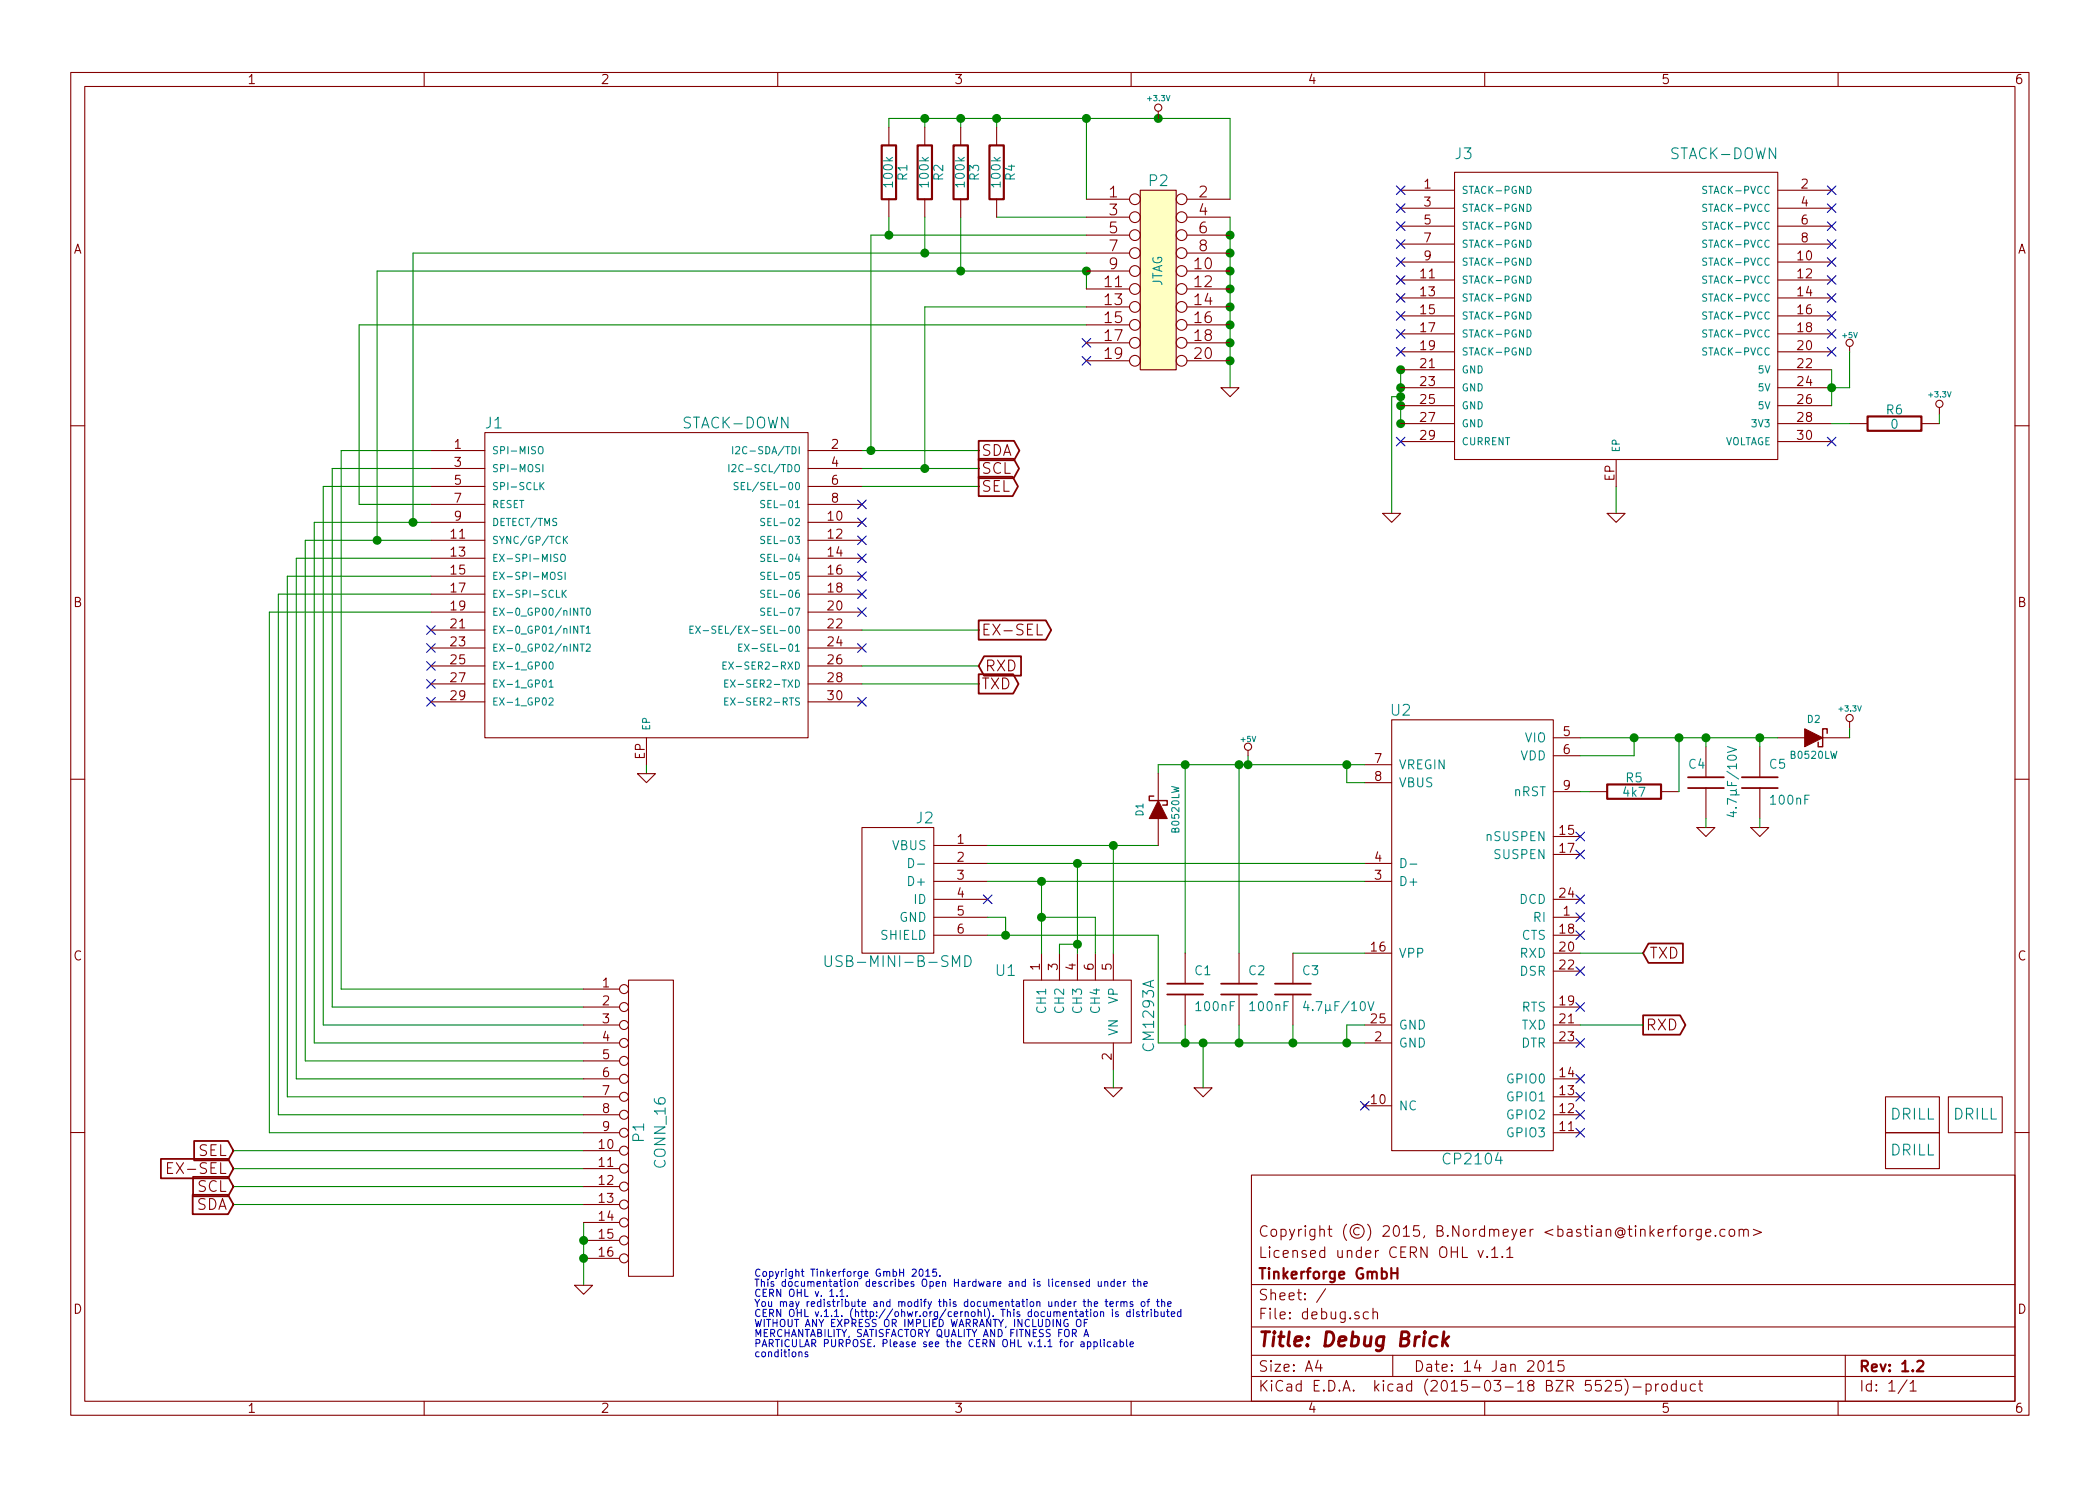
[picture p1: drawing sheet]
EESchema Schematic File Version 2
LIBS:power
LIBS:device
LIBS:transistors
LIBS:conn
LIBS:linear
LIBS:regul
LIBS:74xx
LIBS:cmos4000
LIBS:adc-dac
LIBS:memory
LIBS:xilinx
LIBS:special
LIBS:microcontrollers
LIBS:dsp
LIBS:microchip
LIBS:analog_switches
LIBS:motorola
LIBS:texas
LIBS:intel
LIBS:audio
LIBS:interface
LIBS:digital-audio
LIBS:philips
LIBS:display
LIBS:cypress
LIBS:siliconi
LIBS:opto
LIBS:atmel
LIBS:contrib
LIBS:valves
LIBS:tinkerforge
EELAYER 25 0
EELAYER END
$Descr A4 11693 8268
encoding utf-8
Sheet 1 1
Title "Debug Brick"
Date "14 Jan 2015"
Rev "1.2"
Comp "Tinkerforge GmbH"
Comment1 "Licensed under CERN OHL v.1.1"
Comment2 "Copyright (©) 2015, B.Nordmeyer <bastian@tinkerforge.com>"
Comment3 ""
Comment4 ""
$EndDescr
Text Notes 4200 7550 0    40   ~ 0
Copyright Tinkerforge GmbH 2015.\nThis documentation describes Open Hardware and is licensed under the\nCERN OHL v. 1.1.\nYou may redistribute and modify this documentation under the terms of the\nCERN OHL v.1.1. (http://ohwr.org/cernohl). This documentation is distributed\nWITHOUT ANY EXPRESS OR IMPLIED WARRANTY, INCLUDING OF\nMERCHANTABILITY, SATISFACTORY QUALITY AND FITNESS FOR A\nPARTICULAR PURPOSE. Please see the CERN OHL v.1.1 for applicable\nconditions\n
NoConn ~ 4800 3600
Wire Wire Line
	4800 3500 5450 3500
Wire Wire Line
	4800 3700 5450 3700
Wire Wire Line
	3250 6500 1300 6500
Connection ~ 5150 2600
Wire Wire Line
	5450 2600 4800 2600
Wire Wire Line
	3250 6800 3250 7150
Wire Wire Line
	2400 3300 1550 3300
Wire Wire Line
	1550 3300 1550 6200
Wire Wire Line
	2400 3100 1650 3100
Wire Wire Line
	1650 3100 1650 6000
Wire Wire Line
	2400 2900 1750 2900
Wire Wire Line
	1750 2900 1750 5800
Wire Wire Line
	1800 2700 1800 5700
Wire Wire Line
	1900 2500 1900 5500
Wire Wire Line
	2000 1800 2000 2800
Wire Wire Line
	2000 1800 6050 1800
Wire Wire Line
	2300 2900 2300 1400
Wire Wire Line
	2300 1400 6050 1400
Wire Wire Line
	1550 6200 3250 6200
Connection ~ 2100 3000
Wire Wire Line
	1650 6000 3250 6000
Wire Wire Line
	2400 3000 1700 3000
Wire Wire Line
	1750 5800 3250 5800
Wire Wire Line
	3250 5600 1850 5600
Wire Wire Line
	2400 2600 1850 2600
Wire Wire Line
	3600 4300 3600 4250
Connection ~ 7800 2200
Wire Wire Line
	7800 2200 7750 2200
Wire Wire Line
	7750 2200 7750 2850
Connection ~ 7800 2150
Wire Wire Line
	7800 2350 7800 2050
Connection ~ 7800 2350
Wire Wire Line
	4950 700  4950 650 
Wire Wire Line
	4950 650  6850 650 
Connection ~ 4950 1300
Wire Wire Line
	5150 650  5150 700 
Connection ~ 5150 1400
Wire Wire Line
	5150 1200 5150 1400
Connection ~ 5350 1500
Wire Wire Line
	5350 1500 5350 1200
Connection ~ 6450 650 
Wire Wire Line
	5550 650  5550 700 
Wire Wire Line
	5550 1200 6050 1200
Wire Wire Line
	6050 1600 6050 1500
Connection ~ 6850 2000
Wire Wire Line
	6850 2150 6850 1200
Connection ~ 6850 1400
Connection ~ 6850 1600
Connection ~ 6850 1900
Wire Wire Line
	9000 2850 9000 2700
Connection ~ 6850 1800
Connection ~ 6850 1700
Connection ~ 6850 1500
Connection ~ 6850 1300
Wire Wire Line
	6050 1700 5150 1700
Wire Wire Line
	6050 1300 4850 1300
Wire Wire Line
	6850 650  6850 1100
Wire Wire Line
	6050 650  6050 1100
Connection ~ 6050 650 
Connection ~ 6050 1500
Wire Wire Line
	5350 650  5350 700 
Connection ~ 5550 650 
Connection ~ 5350 650 
Connection ~ 5150 650 
Wire Wire Line
	4950 1200 4950 1300
Connection ~ 7800 2250
Connection ~ 7800 2050
Wire Wire Line
	1900 2500 2400 2500
Wire Wire Line
	1900 5500 3250 5500
Wire Wire Line
	1800 2700 2400 2700
Wire Wire Line
	1800 5700 3250 5700
Wire Wire Line
	3250 5900 1700 5900
Connection ~ 2300 2900
Wire Wire Line
	3250 6100 1600 6100
Wire Wire Line
	3250 6300 1500 6300
Wire Wire Line
	1300 6700 3250 6700
Wire Wire Line
	4850 1300 4850 2500
Wire Wire Line
	5150 1700 5150 2600
Wire Wire Line
	6050 1500 2100 1500
Wire Wire Line
	2100 1500 2100 3000
Wire Wire Line
	1850 2600 1850 5600
Wire Wire Line
	2000 2800 2400 2800
Wire Wire Line
	1700 5900 1700 3000
Wire Wire Line
	2400 3200 1600 3200
Wire Wire Line
	1600 3200 1600 6100
Wire Wire Line
	1500 6300 1500 3400
Wire Wire Line
	1500 3400 2400 3400
Wire Wire Line
	5450 2500 4800 2500
Connection ~ 4850 2500
Wire Wire Line
	4800 2700 5450 2700
Wire Wire Line
	1300 6400 3250 6400
Wire Wire Line
	1300 6600 3250 6600
Wire Wire Line
	5450 3800 4800 3800
NoConn ~ 2400 3500
NoConn ~ 2400 3600
Text GLabel 1300 6500 0    60   Input ~ 0
EX-SEL
Text GLabel 1300 6400 0    60   Input ~ 0
SEL
Text GLabel 5450 3500 2    60   Output ~ 0
EX-SEL
Text GLabel 5450 2700 2    60   Output ~ 0
SEL
NoConn ~ 2400 3700
NoConn ~ 2400 3800
NoConn ~ 2400 3900
$Comp
L GND #PWR01
U 1 1
P 3250 7150
F 0 "#PWR01" H 3250 7150 30  0001 C CNN
F 1 "GND" H 3250 7080 30  0001 C CNN
F 2 "" H 3250 7150 60  0001 C CNN
F 3 "" H 3250 7150 60  0001 C CNN
	1    3250 7150
	1    0    0    -1  
$EndComp
Text GLabel 1300 6600 0    60   Input ~ 0
SCL
Text GLabel 5450 2600 2    60   Output ~ 0
SCL
Text GLabel 1300 6700 0    60   Input ~ 0
SDA
Text GLabel 5450 2500 2    60   Output ~ 0
SDA
$Comp
L STACK-DOWN-2 J3
U 1 1
P 9000 1750
F 0 "J3" H 8150 2650 60  0000 C CNN
F 1 "STACK-DOWN" H 9600 2650 60  0000 C CNN
F 2 "BTB08-ACS-BTM" H 9000 1750 60  0001 C CNN
F 3 "" H 9000 1750 60  0001 C CNN
	1    9000 1750
	1    0    0    -1  
$EndComp
$Comp
L STACK-DOWN-1 J1
U 1 1
P 3600 3200
F 0 "J1" H 2750 4050 60  0000 C CNN
F 1 "STACK-DOWN" H 4100 4050 60  0000 C CNN
F 2 "BTB08-ACS-BTM" H 3600 3200 60  0001 C CNN
F 3 "" H 3600 3200 60  0001 C CNN
	1    3600 3200
	1    0    0    -1  
$EndComp
NoConn ~ 4800 3900
NoConn ~ 7800 1050
NoConn ~ 7800 1150
NoConn ~ 7800 1250
NoConn ~ 7800 1350
NoConn ~ 7800 1450
NoConn ~ 7800 1550
NoConn ~ 7800 1650
NoConn ~ 7800 1750
NoConn ~ 7800 1850
NoConn ~ 7800 1950
NoConn ~ 10200 1050
NoConn ~ 10200 1150
NoConn ~ 10200 1250
NoConn ~ 10200 1350
NoConn ~ 10200 1450
NoConn ~ 10200 1550
NoConn ~ 10200 1650
NoConn ~ 10200 1750
NoConn ~ 10200 1850
NoConn ~ 10200 1950
$Comp
L DRILL U4
U 1 1
P 10650 6400
F 0 "U4" H 10700 6450 60  0001 C CNN
F 1 "DRILL" H 10650 6400 60  0000 C CNN
F 2 "DRILL_NP" H 10650 6400 60  0001 C CNN
F 3 "" H 10650 6400 60  0001 C CNN
	1    10650 6400
	1    0    0    -1  
$EndComp
$Comp
L DRILL U3
U 1 1
P 10650 6200
F 0 "U3" H 10700 6250 60  0001 C CNN
F 1 "DRILL" H 10650 6200 60  0000 C CNN
F 2 "DRILL_NP" H 10650 6200 60  0001 C CNN
F 3 "" H 10650 6200 60  0001 C CNN
	1    10650 6200
	1    0    0    -1  
$EndComp
NoConn ~ 7800 2450
NoConn ~ 10200 2450
Text GLabel 9150 5300 2    60   Input ~ 0
TXD
Text GLabel 9150 5700 2    60   Output ~ 0
RXD
Text GLabel 5450 3800 2    60   Output ~ 0
TXD
Text GLabel 5450 3700 2    60   Input ~ 0
RXD
NoConn ~ 4800 3400
NoConn ~ 4800 3300
NoConn ~ 4800 3200
NoConn ~ 4800 3100
NoConn ~ 4800 3000
NoConn ~ 4800 2900
NoConn ~ 4800 2800
$Comp
L R R1
U 1 1
P 4950 950
F 0 "R1" V 5030 950 50  0000 C CNN
F 1 "100k" V 4950 950 50  0000 C CNN
F 2 "0603" H 4950 950 60  0001 C CNN
F 3 "" H 4950 950 60  0001 C CNN
	1    4950 950 
	1    0    0    -1  
$EndComp
$Comp
L R R2
U 1 1
P 5150 950
F 0 "R2" V 5230 950 50  0000 C CNN
F 1 "100k" V 5150 950 50  0000 C CNN
F 2 "0603" H 5150 950 60  0001 C CNN
F 3 "" H 5150 950 60  0001 C CNN
	1    5150 950 
	1    0    0    -1  
$EndComp
$Comp
L R R3
U 1 1
P 5350 950
F 0 "R3" V 5430 950 50  0000 C CNN
F 1 "100k" V 5350 950 50  0000 C CNN
F 2 "0603" H 5350 950 60  0001 C CNN
F 3 "" H 5350 950 60  0001 C CNN
	1    5350 950 
	1    0    0    -1  
$EndComp
$Comp
L R R4
U 1 1
P 5550 950
F 0 "R4" V 5630 950 50  0000 C CNN
F 1 "100k" V 5550 950 50  0000 C CNN
F 2 "0603" H 5550 950 60  0001 C CNN
F 3 "" H 5550 950 60  0001 C CNN
	1    5550 950 
	1    0    0    -1  
$EndComp
$Comp
L +3.3V #PWR02
U 1 1
P 10300 4050
F 0 "#PWR02" H 10300 4010 30  0001 C CNN
F 1 "+3.3V" H 10300 4160 30  0000 C CNN
F 2 "" H 10300 4050 60  0001 C CNN
F 3 "" H 10300 4050 60  0001 C CNN
	1    10300 4050
	1    0    0    -1  
$EndComp
$Comp
L +3.3V #PWR03
U 1 1
P 6450 650
F 0 "#PWR03" H 6450 610 30  0001 C CNN
F 1 "+3.3V" H 6450 760 30  0000 C CNN
F 2 "" H 6450 650 60  0001 C CNN
F 3 "" H 6450 650 60  0001 C CNN
	1    6450 650 
	1    0    0    -1  
$EndComp
NoConn ~ 6050 1900
NoConn ~ 6050 2000
$Comp
L GND #PWR04
U 1 1
P 6850 2150
F 0 "#PWR04" H 6850 2150 30  0001 C CNN
F 1 "GND" H 6850 2080 30  0001 C CNN
F 2 "" H 6850 2150 60  0001 C CNN
F 3 "" H 6850 2150 60  0001 C CNN
	1    6850 2150
	1    0    0    -1  
$EndComp
$Comp
L CONN_10X2 P2
U 1 1
P 6450 1550
F 0 "P2" H 6450 2100 60  0000 C CNN
F 1 "JTAG" V 6450 1600 50  0000 C CNN
F 2 "PIN_ARRAY_10x2" H 6450 1550 60  0001 C CNN
F 3 "" H 6450 1550 60  0001 C CNN
	1    6450 1550
	1    0    0    -1  
$EndComp
$Comp
L GND #PWR05
U 1 1
P 7750 2850
F 0 "#PWR05" H 7750 2850 30  0001 C CNN
F 1 "GND" H 7750 2780 30  0001 C CNN
F 2 "" H 7750 2850 60  0001 C CNN
F 3 "" H 7750 2850 60  0001 C CNN
	1    7750 2850
	1    0    0    -1  
$EndComp
$Comp
L GND #PWR06
U 1 1
P 9000 2850
F 0 "#PWR06" H 9000 2850 30  0001 C CNN
F 1 "GND" H 9000 2780 30  0001 C CNN
F 2 "" H 9000 2850 60  0001 C CNN
F 3 "" H 9000 2850 60  0001 C CNN
	1    9000 2850
	1    0    0    -1  
$EndComp
$Comp
L GND #PWR07
U 1 1
P 3600 4300
F 0 "#PWR07" H 3600 4300 30  0001 C CNN
F 1 "GND" H 3600 4230 30  0001 C CNN
F 2 "" H 3600 4300 60  0001 C CNN
F 3 "" H 3600 4300 60  0001 C CNN
	1    3600 4300
	1    0    0    -1  
$EndComp
$Comp
L DRILL U5
U 1 1
P 11000 6200
F 0 "U5" H 11050 6250 60  0001 C CNN
F 1 "DRILL" H 11000 6200 60  0000 C CNN
F 2 "DRILL_NP" H 11000 6200 60  0001 C CNN
F 3 "" H 11000 6200 60  0001 C CNN
	1    11000 6200
	1    0    0    -1  
$EndComp
$Comp
L +5V #PWR08
U 1 1
P 10300 1950
F 0 "#PWR08" H 10300 2040 20  0001 C CNN
F 1 "+5V" H 10300 2040 30  0000 C CNN
F 2 "" H 10300 1950 60  0000 C CNN
F 3 "" H 10300 1950 60  0000 C CNN
	1    10300 1950
	1    0    0    -1  
$EndComp
Wire Wire Line
	10200 2250 10200 2050
Wire Wire Line
	10200 2150 10300 2150
Wire Wire Line
	10300 2150 10300 1950
Connection ~ 10200 2150
$Comp
L C C4
U 1 1
P 9500 4350
F 0 "C4" H 9400 4450 50  0000 L CNN
F 1 "4.7µF/10V" V 9650 4150 50  0000 L CNN
F 2 "0805" H 9500 4350 60  0001 C CNN
F 3 "" H 9500 4350 60  0000 C CNN
	1    9500 4350
	1    0    0    -1  
$EndComp
$Comp
L USB-MINI-B-SMD J2
U 1 1
P 4850 4950
F 0 "J2" H 4550 5350 60  0000 C CNN
F 1 "USB-MINI-B-SMD" H 4700 4550 60  0000 C CNN
F 2 "USB-MINI-B-SMD" H 4850 4950 60  0001 C CNN
F 3 "~" H 4850 4950 60  0000 C CNN
	1    4850 4950
	-1   0    0    -1  
$EndComp
$Comp
L CP2104 U2
U 1 1
P 8200 5200
F 0 "U2" H 7800 6450 60  0000 C CNN
F 1 "CP2104" H 8200 3950 60  0000 C CNN
F 2 "QFN-24-4x4-EP" H 8200 5200 60  0001 C CNN
F 3 "" H 8200 5200 60  0000 C CNN
	1    8200 5200
	1    0    0    -1  
$EndComp
Wire Wire Line
	5500 4900 7600 4900
Wire Wire Line
	6450 5800 7600 5800
Wire Wire Line
	7600 5700 7500 5700
Wire Wire Line
	7500 5700 7500 5800
Connection ~ 7500 5800
$Comp
L GND #PWR09
U 1 1
P 6700 6050
F 0 "#PWR09" H 6700 6050 30  0001 C CNN
F 1 "GND" H 6700 5980 30  0001 C CNN
F 2 "" H 6700 6050 60  0001 C CNN
F 3 "" H 6700 6050 60  0001 C CNN
	1    6700 6050
	1    0    0    -1  
$EndComp
Connection ~ 6700 5800
NoConn ~ 7600 6150
$Comp
L C C3
U 1 1
P 7200 5500
F 0 "C3" H 7250 5600 50  0000 L CNN
F 1 "4.7µF/10V" H 7250 5400 50  0000 L CNN
F 2 "0805" H 7200 5500 60  0001 C CNN
F 3 "" H 7200 5500 60  0000 C CNN
	1    7200 5500
	1    0    0    -1  
$EndComp
Wire Wire Line
	7600 5300 7200 5300
Wire Wire Line
	7200 5700 7200 5800
Connection ~ 7200 5800
Wire Wire Line
	6450 4250 7600 4250
$Comp
L +5V #PWR010
U 1 1
P 6950 4200
F 0 "#PWR010" H 6950 4290 20  0001 C CNN
F 1 "+5V" H 6950 4290 30  0000 C CNN
F 2 "" H 6950 4200 60  0000 C CNN
F 3 "" H 6950 4200 60  0000 C CNN
	1    6950 4200
	1    0    0    -1  
$EndComp
Connection ~ 6950 4250
$Comp
L DIODESCH D2
U 1 1
P 10100 4100
F 0 "D2" H 10100 4200 40  0000 C CNN
F 1 "B0520LW" H 10100 4000 40  0000 C CNN
F 2 "SOD-123" H 10100 4100 60  0001 C CNN
F 3 "" H 10100 4100 60  0000 C CNN
	1    10100 4100
	1    0    0    -1  
$EndComp
Wire Wire Line
	5500 4700 6450 4700
$Comp
L C C5
U 1 1
P 9800 4350
F 0 "C5" H 9850 4450 50  0000 L CNN
F 1 "100nF" H 9850 4250 50  0000 L CNN
F 2 "0603" H 9800 4350 60  0001 C CNN
F 3 "" H 9800 4350 60  0000 C CNN
	1    9800 4350
	1    0    0    -1  
$EndComp
$Comp
L C C2
U 1 1
P 6900 5500
F 0 "C2" H 6950 5600 50  0000 L CNN
F 1 "100nF" H 6950 5400 50  0000 L CNN
F 2 "0603" H 6900 5500 60  0001 C CNN
F 3 "" H 6900 5500 60  0000 C CNN
	1    6900 5500
	1    0    0    -1  
$EndComp
Wire Wire Line
	5500 5200 6450 5200
$Comp
L C C1
U 1 1
P 6600 5500
F 0 "C1" H 6650 5600 50  0000 L CNN
F 1 "100nF" H 6650 5400 50  0000 L CNN
F 2 "0603" H 6600 5500 60  0001 C CNN
F 3 "" H 6600 5500 60  0000 C CNN
	1    6600 5500
	1    0    0    -1  
$EndComp
Wire Wire Line
	6450 4250 6450 4300
Wire Wire Line
	7600 4350 7500 4350
Wire Wire Line
	7500 4350 7500 4250
Connection ~ 7500 4250
Wire Wire Line
	6950 4250 6950 4200
Wire Wire Line
	6600 5300 6600 4250
Connection ~ 6600 4250
Wire Wire Line
	6900 5300 6900 4250
Connection ~ 6900 4250
Wire Wire Line
	6900 5700 6900 5800
Connection ~ 6900 5800
Wire Wire Line
	6600 5700 6600 5800
Connection ~ 6600 5800
Wire Wire Line
	6700 5800 6700 6050
Wire Wire Line
	8800 4100 9900 4100
Wire Wire Line
	8800 4200 9100 4200
Wire Wire Line
	9100 4200 9100 4100
Connection ~ 9100 4100
Wire Wire Line
	9800 4150 9800 4100
Connection ~ 9800 4100
Wire Wire Line
	9500 4150 9500 4100
Connection ~ 9500 4100
$Comp
L GND #PWR011
U 1 1
P 9500 4600
F 0 "#PWR011" H 9500 4600 30  0001 C CNN
F 1 "GND" H 9500 4530 30  0001 C CNN
F 2 "" H 9500 4600 60  0001 C CNN
F 3 "" H 9500 4600 60  0001 C CNN
	1    9500 4600
	1    0    0    -1  
$EndComp
$Comp
L GND #PWR012
U 1 1
P 9800 4600
F 0 "#PWR012" H 9800 4600 30  0001 C CNN
F 1 "GND" H 9800 4530 30  0001 C CNN
F 2 "" H 9800 4600 60  0001 C CNN
F 3 "" H 9800 4600 60  0001 C CNN
	1    9800 4600
	1    0    0    -1  
$EndComp
Wire Wire Line
	9800 4600 9800 4550
Wire Wire Line
	9500 4600 9500 4550
$Comp
L R R5
U 1 1
P 9100 4400
F 0 "R5" V 9180 4400 50  0000 C CNN
F 1 "4k7" V 9100 4400 50  0000 C CNN
F 2 "0603" H 9100 4400 60  0001 C CNN
F 3 "" H 9100 4400 60  0000 C CNN
	1    9100 4400
	0    -1   -1   0   
$EndComp
Wire Wire Line
	9350 4400 9350 4100
Connection ~ 9350 4100
Wire Wire Line
	8800 4400 8850 4400
NoConn ~ 8800 4650
NoConn ~ 8800 4750
Wire Wire Line
	8800 5300 9150 5300
Wire Wire Line
	9150 5700 8800 5700
NoConn ~ 8800 5200
NoConn ~ 8800 5600
NoConn ~ 8800 5400
NoConn ~ 8800 5100
NoConn ~ 8800 5000
NoConn ~ 8800 5800
NoConn ~ 8800 6000
NoConn ~ 8800 6100
NoConn ~ 8800 6200
NoConn ~ 8800 6300
Wire Wire Line
	5500 5100 5600 5100
Wire Wire Line
	5600 5100 5600 5200
Connection ~ 5600 5200
Wire Wire Line
	6450 5200 6450 5800
NoConn ~ 5500 5000
$Comp
L GND #PWR013
U 1 1
P 6200 6050
F 0 "#PWR013" H 6200 6050 30  0001 C CNN
F 1 "GND" H 6200 5980 30  0001 C CNN
F 2 "" H 6200 6050 60  0001 C CNN
F 3 "" H 6200 6050 60  0001 C CNN
	1    6200 6050
	1    0    0    -1  
$EndComp
$Comp
L CM1293A U1
U 1 1
P 6000 5600
F 0 "U1" H 5600 5800 60  0000 C CNN
F 1 "CM1293A" V 6400 5550 60  0000 C CNN
F 2 "SC-74" H 6000 5600 60  0001 C CNN
F 3 "~" H 6000 5600 60  0000 C CNN
	1    6000 5600
	1    0    0    -1  
$EndComp
Wire Wire Line
	6200 6050 6200 5950
Wire Wire Line
	6200 5300 6200 4700
Connection ~ 6200 4700
Connection ~ 6000 4800
Connection ~ 6000 5250
Wire Wire Line
	10300 4100 10300 4050
$Comp
L R R6
U 1 1
P 10550 2350
F 0 "R6" V 10630 2350 50  0000 C CNN
F 1 "0" V 10550 2350 50  0000 C CNN
F 2 "0603" H 10550 2350 60  0001 C CNN
F 3 "" H 10550 2350 60  0000 C CNN
	1    10550 2350
	0    -1   -1   0   
$EndComp
$Comp
L +3.3V #PWR014
U 1 1
P 10800 2300
F 0 "#PWR014" H 10800 2260 30  0001 C CNN
F 1 "+3.3V" H 10800 2410 30  0000 C CNN
F 2 "" H 10800 2300 60  0001 C CNN
F 3 "" H 10800 2300 60  0001 C CNN
	1    10800 2300
	1    0    0    -1  
$EndComp
Wire Wire Line
	10800 2350 10800 2300
Wire Wire Line
	10300 2350 10200 2350
Wire Wire Line
	6000 5300 6000 4800
$Comp
L DIODESCH D1
U 1 1
P 6450 4500
F 0 "D1" H 6450 4600 40  0000 C CNN
F 1 "B0520LW" H 6450 4400 40  0000 C CNN
F 2 "SOD-123" H 6450 4500 60  0001 C CNN
F 3 "" H 6450 4500 60  0000 C CNN
	1    6450 4500
	0    -1   -1   0   
$EndComp
Wire Wire Line
	5800 5300 5800 4900
Connection ~ 5800 4900
Wire Wire Line
	5500 4800 7600 4800
Wire Wire Line
	5900 5300 5900 5250
Wire Wire Line
	5900 5250 6000 5250
Wire Wire Line
	6100 5300 6100 5100
Wire Wire Line
	6100 5100 5800 5100
Connection ~ 5800 5100
$Comp
L CONN_16 P1
U 1 1
P 3600 6200
F 0 "P1" V 3560 6100 60  0000 C CNN
F 1 "CONN_16" V 3680 6100 60  0000 C CNN
F 2 "CONN_16" H 3600 6200 60  0001 C CNN
F 3 "" H 3600 6200 60  0000 C CNN
	1    3600 6200
	1    0    0    -1  
$EndComp
Connection ~ 3250 6900
Connection ~ 3250 7000
$EndSCHEMATC
